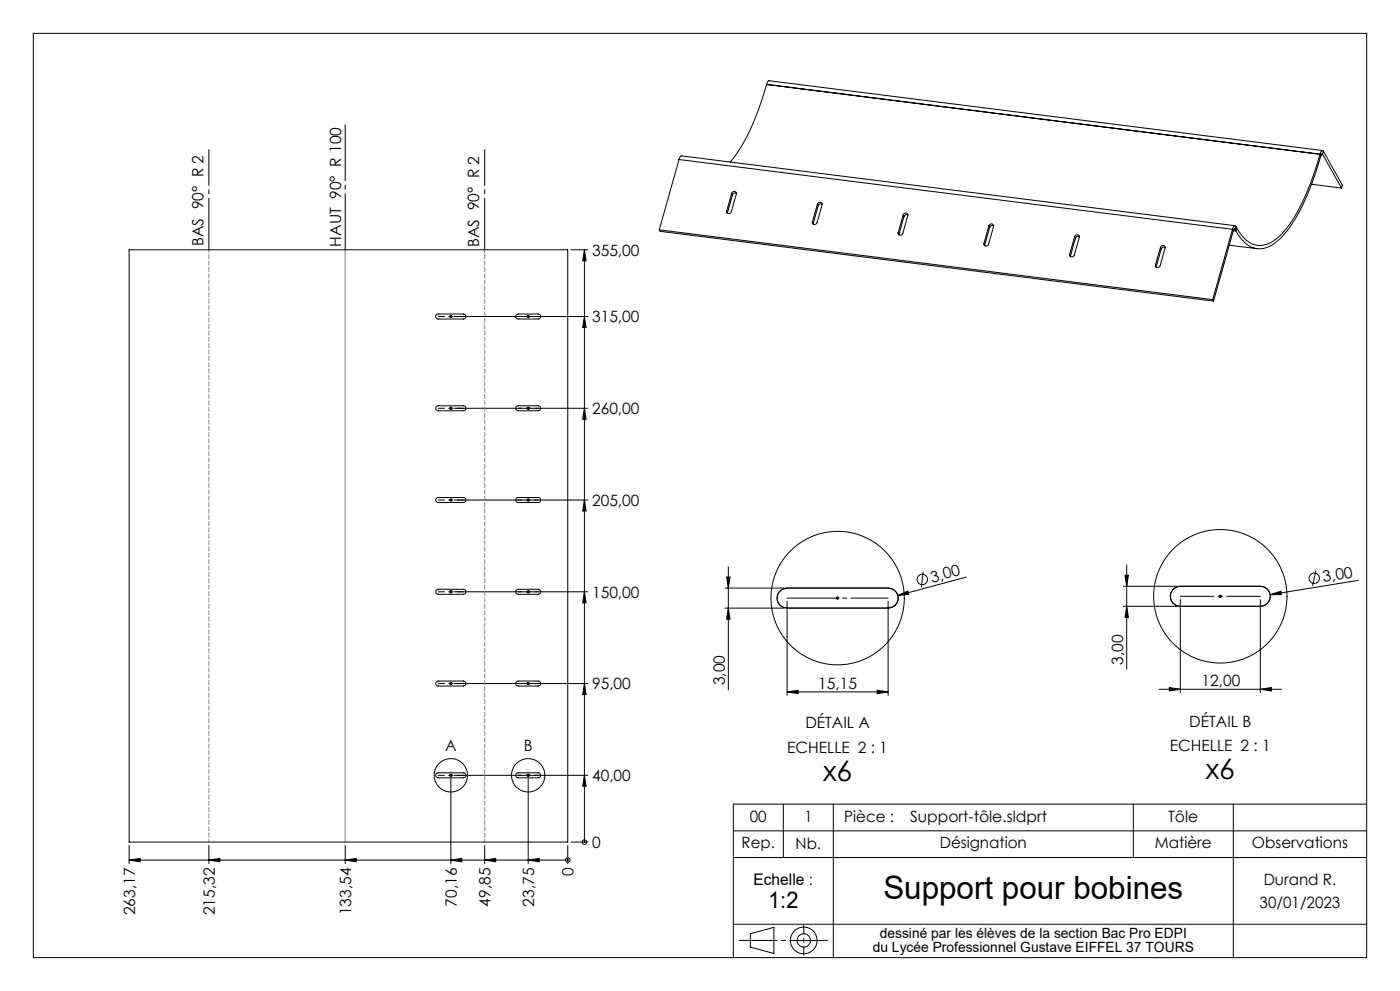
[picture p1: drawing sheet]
<svg xmlns="http://www.w3.org/2000/svg" width="420mm" height="297mm" viewBox="0 0 420 297" stroke-linecap="round" stroke-linejoin="round" font-family="sans-serif">
<g fill="none" stroke="#000" stroke-width=".3">
<path d="M10 10h400v277h-400zM230 25.3a65.4 65.4 0 0 1-10.2 22.3l-.7 1M230 25.3l.3-.9 .4-.2 166.1 20.9M230 25.3l166 20.9M203.7 47.8l.4-.8 .4-.3 166 20.9M203.7 47.8l-5.9 21.1M203.7 47.8l166 20.9M219.5 58a.71 .71 0 0 1 .8-.6 .71 .71 0 0 1 .6 .7l-1.5 5.4a.71 .71 0 0 1-.8 .5 .71 .71 0 0 1-.6-.7M219.5 58l-1.5 5.3M219.5 58l.2 .4M219.7 58.4l-1.5 5.3M220.9 57.9l-.5-.1-.7 .6"/>
<path d="M393.5 55.2l8.9 1.2M396 46.2a68.2 68.2 0 0 1-10.1 22.3 10.8 10.8 0 0 1-8.5 5.1 8.9 8.9 0 0 1-6.4-5.3M396 46.2l.2 .5M396.2 46.7a66.7 66.7 0 0 1-10.3 22.7 11.7 11.7 0 0 1-7.7 5.2 7.7 7.7 0 0 1-6.7-4.3l-.8-1.1M396.5 46.2h.3M396.8 46.2h-.3l-.3 .5M396.8 46.2l5.6 10.2M397 45.3l-.2-.2-.3 .1-.5 1M397 45.3l-.2 .9M397 45.3l5.7 10.2-.3 .9M38.7 74.9h131.6v177.5h-131.6zM171.3 74.9h5"/>
<path d="M175.3 74.9v177.5M175.3 74.9l.5 3.3h-1zM197.8 68.9l166 20.9M197.8 68.9l.2 .4 166.1 20.9M218 63.3l.2 .4M218.2 63.7v.2M243.7 66.5l.3 .5M244 67l-.1 .2M245.2 61.2a.71 .71 0 0 1 .8-.6 .71 .71 0 0 1 .6 .8l-1.5 5.3a.71 .71 0 0 1-.8 .6 .71 .71 0 0 1-.6-.8M245.2 61.2l-1.5 5.3M245.2 61.2l.3 .4M245.5 61.6l-1.5 5.4"/>
<path d="M246.6 61.2l-.5-.1-.6 .5M269.4 69.8l.3 .4M269.7 70.2v.2M270.9 64.4a.71 .71 0 0 1 .8-.6 .71 .71 0 0 1 .6 .8l-1.5 5.3a.71 .71 0 0 1-.7 .6 .71 .71 0 0 1-.7-.7M270.9 64.4l-1.5 5.4M270.9 64.4l.3 .5M271.2 64.9l-1.5 5.3M272.4 64.4l-.6-.1-.6 .6M295.2 73l.2 .4M295.4 73.4v.2M296.7 67.7a.71 .71 0 0 1 .8-.6 .71 .71 0 0 1 .6 .8l-1.5 5.3a.71 .71 0 0 1-.8 .6 .71 .71 0 0 1-.6-.8M296.7 67.7l-1.5 5.3"/>
<path d="M296.7 67.7l.2 .4M296.9 68.1l-1.5 5.3M298.1 67.6h-.6l-.6 .5M320.9 76.2l.2 .5M321.1 76.7v.2M322.4 70.9a.71 .71 0 0 1 .8-.6 .71 .71 0 0 1 .6 .8l-1.5 5.3a.71 .71 0 0 1-.8 .6 .71 .71 0 0 1-.6-.8M322.4 70.9l-1.5 5.3M322.4 70.9l.2 .5M322.6 71.4l-1.5 5.3M323.8 70.9l-.5-.1-.7 .6M346.6 79.5l.3 .4M346.9 79.9l-.1 .2"/>
<path d="M348.1 74.2a.71 .71 0 0 1 .8-.6 .71 .71 0 0 1 .6 .7l-1.5 5.4a.71 .71 0 0 1-.8 .6 .71 .71 0 0 1-.6-.8M348.1 74.2l-1.5 5.3M348.1 74.2l.3 .4M348.4 74.6l-1.5 5.3M349.5 74.1l-.5-.1-.6 .6M368.8 73.5l8.3 1M369.7 68.7l-5.9 21.1M369.7 68.7l.3 .5M370 69.2l-5.9 21M370 69.1l.7 .1M370.2 68.7h.3M370.5 68.7h-.3l-.2 .5"/>
<path d="M370.5 68.7l.2 .5M370.7 67.8l-.2-.2-.3 .1-.5 1M370.7 67.8l-.2 .9M370.7 67.8l.3 .5M371 68.3l-.3 .9M131 94.3l.5-.2h7.5a.75 .75 0 0 1 .8 .8 .75 .75 0 0 1-.8 .7h-7.5l-.7-.4zM134.8 94.9h1M134.9 94.5l.7 .7M135.3 94.4v1M135.6 94.5l-.7 .7M136.3 94.9h40M154.9 94.3l.6-.2h6a.75 .75 0 0 1 .7 .8 .75 .75 0 0 1-.7 .7h-6l-.7-.5z"/>
<path d="M158.1 94.5l.7 .7M158.5 94.4v1M158.8 94.5l-.7 .7M175.3 94.9l.5 3.3h-1zM363.8 89.8l.3 .4M131 121.8l.5-.2h7.5a.75 .75 0 0 1 .8 .8 .75 .75 0 0 1-.8 .7h-7.5l-.7-.4zM134.8 122.4h1M134.9 122l.7 .7M135.3 121.9v1M135.6 122l-.7 .7M136.3 122.4h40M154.9 121.8l.6-.2h6a.75 .75 0 0 1 .7 .8 .75 .75 0 0 1-.7 .7h-6l-.7-.5z"/>
<path d="M158.1 122l.7 .7M158.5 121.9v1M158.8 122l-.7 .7M175.3 122.4l.5 3.3h-1zM131 149.3l.5-.2h7.5a.75 .75 0 0 1 .8 .8 .75 .75 0 0 1-.8 .7h-7.5l-.7-.4zM134.8 149.9h1M134.9 149.5l.7 .7M135.3 149.4v1M135.6 149.5l-.7 .7M136.3 149.9h40M154.9 149.3l.6-.2h6a.75 .75 0 0 1 .7 .8 .75 .75 0 0 1-.7 .7h-6l-.7-.5zM158.1 149.5l.7 .7"/>
<path d="M158.5 149.4v1M158.8 149.5l-.7 .7M175.3 149.9l.5 3.3h-1zM131 176.8l.5-.2h7.5a.75 .75 0 0 1 .8 .8 .75 .75 0 0 1-.8 .7h-7.5l-.7-.4zM134.8 177.4h1M134.9 177l.7 .7M135.3 176.9v1M135.6 177l-.7 .7M136.3 177.4h40M154.9 176.8l.6-.2h6a.75 .75 0 0 1 .7 .8 .75 .75 0 0 1-.7 .7h-6l-.7-.5zM158.1 177l.7 .7M158.5 176.9v1"/>
<path d="M158.8 177l-.7 .7M175.3 177.4l.5 3.3h-1zM217.5 176.2h17.6M218 172.9h1l-.5 3.3zM218.5 169.9v36.8M236.1 176.2a3 3 0 0 0-3 3 3 3 0 0 0 3 3M236.1 176.2h30.3M250.8 179.2h1M250.9 178.9l.7 .7M251.3 178.7v1M251.6 178.9l-.7 .7M266.4 176.2a3 3 0 0 1 3 3 3 3 0 0 1-3 3"/>
<path d="M266.4 176.2a3 3 0 0 1 3.1 3 3 3 0 0 1-3.1 3M269.3 178.5l3.1-1.4 .3 1zM277 171.3l-.6 4.7M289.9 173l-20.6 5.5M337 175.7h16.1M337.5 172.4h1l-.5 3.3zM338 169.4v31.1M354.1 175.7a3 3 0 0 0-3 3 3 3 0 0 0 3 3M354.1 175.7h24M354.1 179.7v27.9M365.6 178.7h1M365.7 178.4l.7 .7"/>
<path d="M366.1 178.2v1M366.4 178.4l-.7 .7M378.1 175.7a3 3 0 0 1 3 3 3 3 0 0 1-3 3M378.1 179.7v27.9M381.1 178.2l3.1-1 .2 1zM394.8 171l-1 4.6M407.5 173.9l-26.4 4.3M217.5 182.2h17.6M218.5 182.2l.5 3.3h-1zM236.1 182.2h30.3M236.1 180.2v28.2M266.4 180.2v28.2"/>
<path d="M337 181.7h16.1M338 181.7l.5 3.3h-1zM354.1 181.7h24M131 204.3l.5-.2h7.5a.75 .75 0 0 1 .8 .8 .75 .75 0 0 1-.8 .7h-7.5l-.7-.4zM134.8 204.9h1M134.9 204.5l.7 .7M135.3 204.4v1M135.6 204.5l-.7 .7M136.3 204.9h40M154.9 204.3l.6-.2h6a.75 .75 0 0 1 .7 .8 .75 .75 0 0 1-.7 .7h-6l-.7-.5zM158.1 204.5l.7 .7M158.5 204.4v1"/>
<path d="M158.8 204.5l-.7 .7M175.3 204.9l.5 3.3h-1zM236.1 207.4l3.3-.5v1zM236.1 207.4h30.3M263.1 206.9l3.3 .5-3.3 .5zM347.7 206.6h36.7M350.8 206.1l3.3 .5-3.3 .5zM378.1 206.6l3.3-.5v1zM131 231.8l.5-.2h7.5a.75 .75 0 0 1 .8 .8 .75 .75 0 0 1-.8 .7h-7.5l-.7-.4zM134.8 232.4h1M134.9 232l.7 .7M135.3 233.4v25.4"/>
<path d="M135.3 231.9v1M135.6 232l-.7 .7M136.3 232.4h40M154.9 231.8l.6-.2h6a.75 .75 0 0 1 .7 .8 .75 .75 0 0 1-.7 .7h-6l-.7-.5zM158.1 232l.7 .7M158.5 233.4v25.4M158.5 231.9v1M158.8 232l-.7 .7M175.3 232.4l.5 3.3h-1zM38.7 257.8l3.3-.5v1zM38.7 257.8h131.6M38.7 253.4v5.4"/>
<path d="M62.7 257.8l3.3-.5v1zM62.7 253.4v5.4M103.6 257.8l3.3-.5v1zM103.6 253.4v5.4M135.3 257.8l3.3-.5v1zM145.4 257.8l3.3-.5v1zM145.4 253.4v5.4M158.5 257.8l3.3-.5v1zM170.3 257.8h.1M170.3 253.4v5.4M171.3 252.4h5M175.3 252.4h.1"/>
<path d="M220 257h190M220 249h190M235 241v16M250 241v46M340 241v16M370 241v46M410 241h-190v46M220 277h190M225.1 279.8l7.1-1.9v7.9l-7.1-2z"/>
<circle cx="251.3" cy="179.2" r="20"/>
<circle cx="276.7" cy="173.7" r="1.56"/>
<circle cx="366.1" cy="178.7" r="20"/>
<circle cx="394.3" cy="173.3" r="1.56"/>
<circle cx="135.3" cy="232.4" r="5"/>
<circle cx="158.5" cy="232.4" r="5"/>
<circle cx="170.3" cy="257.8" r=".68"/>
<circle cx="175.3" cy="252.4" r=".68"/>
<circle cx="241.1" cy="281.8" r="2"/>
<circle cx="241.1" cy="281.8" r="4"/>
</g>
<path d="M221.8 281.8h26.4" fill="none" stroke="#000" stroke-width=".3" stroke-dasharray="30.5 1.3 1.3 1.3" stroke-dashoffset="19.1"/>
<path d="M241.1 277.4v8.9" fill="none" stroke="#000" stroke-width=".3" stroke-dasharray="30.5 1.3 1.3 1.3" stroke-dashoffset="27.9"/>
<path d="M62.7 74.9v-30M145.4 74.9v-30" fill="none" stroke="#000" stroke-width=".3" stroke-dasharray="30.5 1.3 1.3 1.3" stroke-dashoffset="15"/>
<path d="M103.6 74.9v-37.5" fill="none" stroke="#000" stroke-width=".3" stroke-dasharray="30.5 1.3 1.3 1.3" stroke-dashoffset="13.6"/>
<path d="M155.5 94.9h6M155.5 122.4h6M155.5 149.9h6M155.5 177.4h6M155.5 204.9h6M155.5 232.4h6" fill="none" stroke="#000" stroke-width=".3" stroke-dasharray="30.5 1.3 1.3 1.3" stroke-dashoffset="29.4"/>
<path d="M131.5 94.9h7.5M131.5 122.4h7.5M131.5 149.9h7.5M131.5 177.4h7.5M131.5 204.9h7.5M131.5 232.4h7.5" fill="none" stroke="#000" stroke-width=".3" stroke-dasharray="30.5 1.3 1.3 1.3" stroke-dashoffset="28.6"/>
<path d="M236.1 179.2h30.3" fill="none" stroke="#000" stroke-width=".3" stroke-dasharray="30.5 1.3 1.3 1.3" stroke-dashoffset="15.2"/>
<path d="M354.1 178.7h24" fill="none" stroke="#000" stroke-width=".3" stroke-dasharray="30.5 1.3 1.3 1.3" stroke-dashoffset="20.4"/>
<path d="M103.6 74.9v177.5" fill="none" stroke="#808080" stroke-width=".3"/>
<path d="M62.7 252.4v-177.5M145.4 252.4v-177.5" fill="none" stroke="#808080" stroke-width=".3" stroke-dasharray="1.3 .6" stroke-dashoffset=".5"/>
<g fill="#000">
<path d="M269.3 178.5l3.1-1.4 .3 1zM381.1 178.2l3.1-1 .2 1z"/>
<path d="M337.5 172.4h1l-.5 3.3zM338 181.7l.5 3.3h-1z"/>
<path d="M350.8 206.1l3.3 .5-3.3 .5zM378.1 206.6l3.3-.5v1z"/>
<path d="M175.3 232.4l.5 3.3h-1zM175.3 204.9l.5 3.3h-1zM175.3 177.4l.5 3.3h-1zM175.3 149.9l.5 3.3h-1zM175.3 122.4l.5 3.3h-1zM175.3 94.9l.5 3.3h-1zM175.3 74.9l.5 3.3h-1zM236.1 207.4l3.3-.5v1zM263.1 206.9l3.3 .5-3.3 .5z"/>
<path d="M158.5 257.8l3.3-.5v1zM135.3 257.8l3.3-.5v1zM145.4 257.8l3.3-.5v1zM103.6 257.8l3.3-.5v1zM62.7 257.8l3.3-.5v1zM38.7 257.8l3.3-.5v1zM218.5 182.2l.5 3.3h-1zM218 172.9h1l-.5 3.3z"/>
</g>
<text font-size="9.6" x="265" y="269.4">Support pour bobines</text>
<g font-size="8.5">
<text x="246.9" y="233.9">x6</text>
<text x="361.7" y="233.4">x6</text>
</g>
<text font-size="6.9" x="230.5" y="272.1">1:2</text>
<text font-size="4.8" x="226.1" y="265.3">Echelle :</text>
<g font-size="4.7">
<text x="61.1" y="73.8" transform="rotate(-90 61.1 73.8)">BAS 90° R 2</text>
<text x="102.4" y="73.9" transform="rotate(-90 102.4 73.9)">HAUT 90° R 100</text>
<text x="143.8" y="74.1" transform="rotate(-90 143.8 74.1)">BAS 90° R 2</text>
<text x="177.6" y="76.6">355,00</text>
<text x="177.6" y="96.6">315,00</text>
<text x="177.6" y="124.1">260,00</text>
<text x="177.6" y="151.6">205,00</text>
<text x="177.6" y="179.1">150,00</text>
<text x="279.6" y="174.7" transform="rotate(-15 279.6 174.7)">3,00</text>
<text x="397.1" y="174.6" transform="rotate(-9 397.1 174.6)">3,00</text>
<text x="337" y="199.2" transform="rotate(-90 337 199.2)">3,00</text>
<text x="177.6" y="206.6">95,00</text>
<text x="217.5" y="205.4" transform="rotate(-90 217.5 205.4)">3,00</text>
<text x="245.5" y="206.4">15,15</text>
<text x="360.5" y="205.6">12,00</text>
<text x="241.6" y="218.3">DÉTAIL A</text>
<text x="356.8" y="217.8">DÉTAIL B</text>
<text x="133.6" y="225">A</text>
<text x="157.1" y="225">B</text>
<text x="236.2" y="225.7">ECHELLE 2 : 1</text>
<text x="351" y="225.2">ECHELLE 2 : 1</text>
<text x="177.6" y="234.1">40,00</text>
<text x="224.9" y="246.2">00</text>
<text x="241.3" y="246.2">1</text>
<text x="253.3" y="246.2">Pièce :</text>
<text x="273" y="246.3">Support-tôle.sldprt</text>
<text x="350.5" y="246.3">Tôle</text>
<text x="177.6" y="254.1">0</text>
<text x="222.5" y="254.2">Rep.</text>
<text x="238.7" y="254.4">Nb.</text>
<text x="281.9" y="254.2">Désignation</text>
<text x="346.4" y="254.2">Matière</text>
<text x="375.6" y="254.2">Observations</text>
<text x="172.1" y="262.7" transform="rotate(-90 172.1 262.7)">0</text>
<text x="379.1" y="265.4">Durand R.</text>
<text x="40.5" y="274.3" transform="rotate(-90 40.5 274.3)">263,17</text>
<text x="64.4" y="274.3" transform="rotate(-90 64.4 274.3)">215,32</text>
<text x="105.3" y="274.3" transform="rotate(-90 105.3 274.3)">133,54</text>
<text x="137" y="271.7" transform="rotate(-90 137 271.7)">70,16</text>
<text x="147.2" y="271.7" transform="rotate(-90 147.2 271.7)">49,85</text>
<text x="160.2" y="271.7" transform="rotate(-90 160.2 271.7)">23,75</text>
<text x="377.9" y="272.1">30/01/2023</text>
</g>
<g font-size="4.2">
<text x="263.9" y="281.1">dessiné par les élèves de la section Bac Pro EDPI</text>
<text x="261.8" y="285.3">du Lycée Professionnel Gustave EIFFEL 37 TOURS</text>
</g>
</svg>
